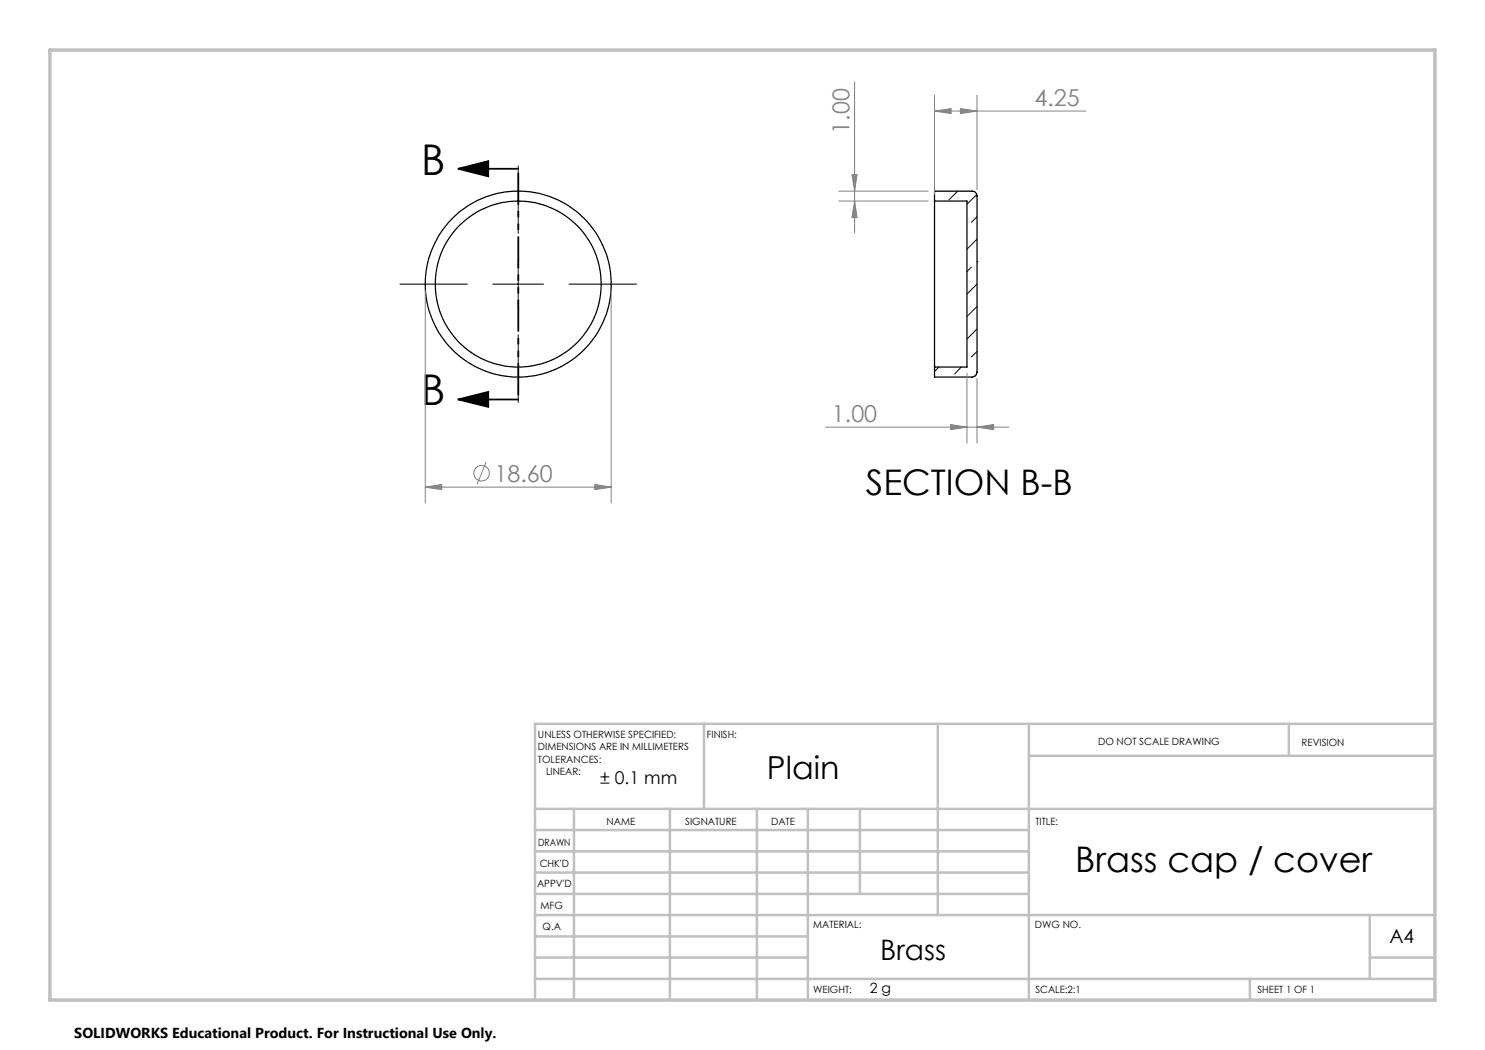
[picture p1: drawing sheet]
<svg xmlns="http://www.w3.org/2000/svg" width="297mm" height="210mm" viewBox="0 0 297 210" stroke-linecap="round" stroke-linejoin="round" font-family="sans-serif">
<g fill="none" stroke="#000" stroke-width=".25">
<path d="M186.9 40.2v-2h7.5a.95 .95 0 0 1 1 1v35.2a1.02 1.02 0 0 1-1 1h-7.5v-2M186.9 40.2v33.2M186.9 40.2h6.5v33.2h-6.5"/>
<circle cx="103.6" cy="56.8" r="18.6"/>
<circle cx="103.7" cy="56.8" r="16.6"/>
</g>
<g fill="none" stroke="#000" stroke-width=".2">
<path d="M103.6 33.2v13.5M187.1 38.2l-.2 .2M191.6 38.2l-1.8 1.8M195.4 38.9l-2 1.9M80 56.8h13.5M98.6 56.8h10.1M103.6 51.7v10.2M113.8 56.8h13.5M194.3 53.4l-.9 .9M195.4 52.3h.1M195.4 47.8l-2 2M195.4 56.8l-2 2"/>
<path d="M195.4 43.3l-1.1 1.2M103.6 67v13.5M187.8 73.4l-.9 .9M192.3 73.4l-1.4 1.4M195.3 74.9l-.4 .4M195.4 65.8l-2 2M195.4 61.3l-2 2M195.4 70.3l-1.1 1.1"/>
</g>
<g fill="none" stroke="#808080" stroke-width=".2">
<path d="M170.9 16.4v30.2M186.9 19v19.9M195.4 19v19M167.7 38.2h17.9M170.4 34.9h1l-.5 3.3zM186.9 22.2l3.3-.5v1zM186.9 22.2h30.3M192.1 21.7l3.3 .5-3.3 .5zM85.1 58.1v42.5M122.2 58.1v42.5M167.7 40.2h17.9M170.9 40.2l.5 3.3h-1z"/>
<path d="M193.4 74.7v13.9M195.4 75.7v12.9M85.1 97.4l3.2-.5v1zM85.1 97.4h37.1M97.2 92.4l-1.8 4.5M119 96.9l3.2 .5-3.2 .5zM165.1 85.4h36.7M190.1 84.9l3.3 .5-3.3 .5zM195.4 85.4l3.3-.5v1z"/>
<circle cx="96.3" cy="94.6" r="1.55"/>
</g>
<path d="M91.7 33.8l5.9-1.6v3.1zM91.7 33.8h11.9M91.7 79.9l5.9-1.5v3zM91.7 79.9h11.9" fill="none" stroke="#000" stroke-width=".35"/>
<path d="M103.7 33.7v46.2" fill="none" stroke="#000" stroke-width=".35" stroke-dasharray="6.3 1.3 1.3 1.3 1.3 1.3" stroke-dashoffset="-.8" stroke-linecap="butt"/>
<g fill="none" stroke="#c0c0c0" stroke-width=".5">
<path d="M140.8 144.8v17M187.6 144.8v38.2M205.8 144.8v55.2M205.8 151.2h81.2M257.8 144.8v6.4M287 144.8h-180v55.2M107 161.8h180M107 178.8h98.8M107 174.5h98.8M107 170.3h98.8M107 166h98.8M114.8 161.8v38.2"/>
<path d="M134 161.8v38.2M151.4 161.8v38.2M161.6 161.8v38.2M172 161.8v17M107 195.8h180M107 191.5h54.6M107 187.3h54.6M107 183h180M250 195.8v4.2M274 191.5h13M274 183v12.8"/>
</g>
<path d="M10 10h277v190h-277z" fill="none" stroke="#c0c0c0" stroke-width=".7"/>
<path d="M91.7 33.8l5.9-1.6v3.1zM91.7 79.9l5.9-1.5v3z" fill="#000"/>
<g fill="#808080">
<path d="M85.1 97.4l3.2-.5v1zM119 96.9l3.2 .5-3.2 .5zM186.9 22.2l3.3-.5v1zM192.1 21.7l3.3 .5-3.3 .5zM190.1 84.9l3.3 .5-3.3 .5zM195.4 85.4l3.3-.5v1z"/>
<path d="M170.9 40.2l.5 3.3h-1zM170.4 34.9h1l-.5 3.3z"/>
</g>
<g font-size="8.5">
<text x="84.2" y="35">B</text>
<text x="84.2" y="81.1">B</text>
</g>
<g font-size="7.1">
<text x="173.2" y="99">SECTION B-B</text>
<text x="215" y="174.4">Brass cap / cover</text>
</g>
<text font-size="6.3" x="153.4" y="155.8">Plain</text>
<text font-size="5.6" x="176" y="191.9">Brass</text>
<g font-size="4.7" fill="#808080">
<text x="206.9" y="21.2">4.25</text>
<text x="169.9" y="26.7" transform="rotate(-90 169.9 26.7)">1.00</text>
<text x="166.4" y="84.4">1.00</text>
<text x="98.9" y="96.3">18.60</text>
</g>
<text font-size="3.9" x="277.9" y="188.5">A4</text>
<text font-size="3.5" x="120.1" y="156.8">± 0.1 mm</text>
<text font-size="2.9" x="14.9" y="207.6">SOLIDWORKS Educational Product. For Instructional Use Only.</text>
<text font-size="2.8" x="173.9" y="198.6">2 g</text>
<g font-size="2">
<text x="107.6" y="147.6">UNLESS OTHERWISE SPECIFIED:</text>
<text x="141.4" y="147.6">FINISH:</text>
<text x="219.6" y="149">DO NOT SCALE DRAWING</text>
<text x="260.3" y="149.2">REVISION</text>
<text x="107.6" y="150.1">DIMENSIONS ARE IN MILLIMETERS</text>
<text x="107.6" y="152.6">TOLERANCES:</text>
<text x="109.2" y="155.1">LINEAR:</text>
<text x="121.3" y="165">NAME</text>
<text x="137" y="164.9">SIGNATURE</text>
<text x="154.2" y="164.9">DATE</text>
<text x="207.1" y="164.9">TITLE:</text>
<text x="107.6" y="169.1">DRAWN</text>
<text x="107.9" y="173.3">CHK'D</text>
<text x="107.4" y="177.4">APPV'D</text>
<text x="108.1" y="181.8">MFG</text>
<text x="108.5" y="186">Q.A</text>
<text x="162.6" y="185.5">MATERIAL:</text>
<text x="207" y="185.5">DWG NO.</text>
<text x="162.6" y="198.5">WEIGHT:</text>
<text x="207.1" y="198.6">SCALE:2:1</text>
<text x="251.5" y="198.6">SHEET 1 OF 1</text>
</g>
</svg>
